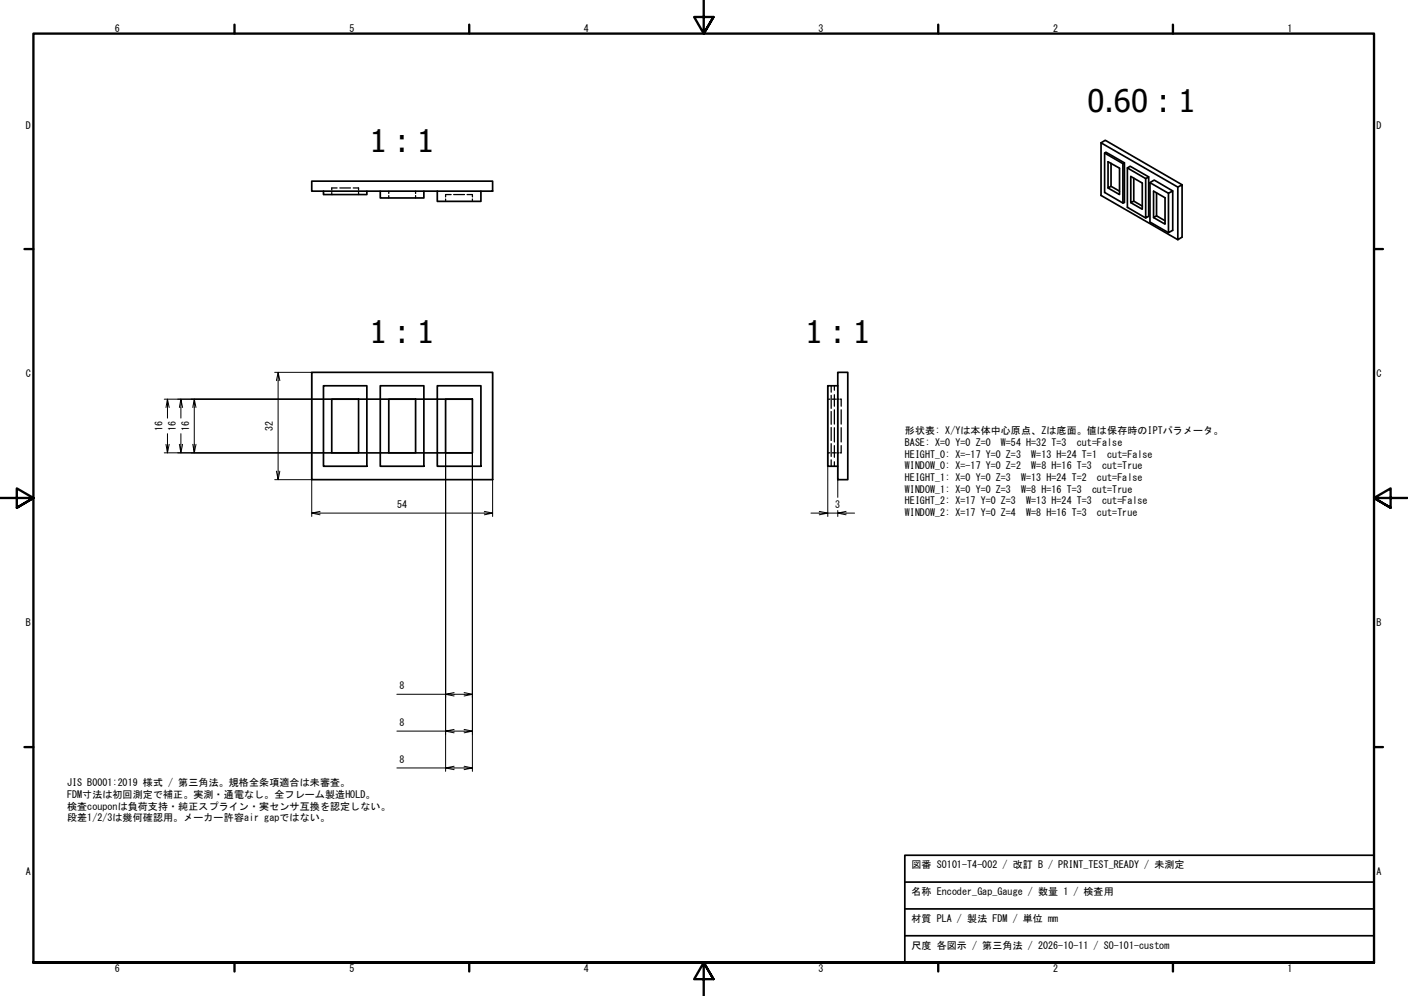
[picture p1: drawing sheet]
<svg xmlns="http://www.w3.org/2000/svg" width="420mm" height="297mm" viewBox="0 0 420 297" stroke-linecap="round" stroke-linejoin="round" font-family="sans-serif">
<!-- layer: Visible (ISO) -->
<g fill="none" stroke="#000" stroke-width=".51">
<path d="M93 54h54v3h-54zM96.5 57v1h13v-1M113.5 57v2h13v-2M130.5 57v3.1h13v-3.1M328.5 42.6l23 13.2 1.2-.7v15.6l-1.2 .8v-15.7M329.6 45.6l5.5 3.2 .4-.2v11.8l-.4 .2v-11.8M330.6 56.1l3.5 1.9v-7.8l-3.5-2v7.9l.9-.6 2.6 1.5M331.5 48.7v6.8M335.5 48.6l-5.5-3.2-.4 .2v11.8l5.5 3.2M336.4 50.1l5.5 3.2 .9-.5v11.7l-.9 .5v-11.7M338.3 53.1v6.9M342.8 52.8l-5.6-3.2-.8 .5v11.7l5.5 3.2"/>
<path d="M343.2 54.5l5.5 3.1 1.2-.7v11.8l-1.2 .7v-11.8M345.1 57.5v6.9M349.9 56.9l-5.5-3.2-1.2 .8v11.7l5.5 3.2M352.7 55.1l-22.9-13.3-1.3 .8v15.7l23 13.2M337.4 60.4l3.5 2v-7.8l-3.5-2v7.8l.9-.4 2.6 1.5M344.2 64.9l3.5 2v-7.9l-3.5-2v7.9l.9-.5 2.6 1.4M93 111h54v32.1h-54zM96.5 115h13v24.1h-13zM99 119h8v16.1h-8zM113.5 115h13v24.1h-13zM116 119h8v16.1h-8zM130.5 115h13v24.1h-13z"/>
<path d="M133 119h8v16.1h-8zM250 115h-3v24.1h3M250 111h3v32.1h-3z"/>
</g>
<!-- layer: Hidden (ISO) -->
<g fill="none" stroke="#000" stroke-width=".38">
<path d="M99 57.4v.6M100.6 56.1h-1.6v.6M101.4 56.1h3.2M105.4 56.1h1.6v.6M107 57.4v.6M116 57v.7M116 58.3v.7M124 57v.7M124 58.3v.7M133 59.4v.7M134.6 58h-1.6v.7M135.4 58h3.2"/>
<path d="M139.4 58h1.6v.7M141 59.4v.7M247 119h.6M248 115v2M248 117.9v3.9M248.3 119h1.1M249 115v1.4M249 117.7v3.4M249.7 119h.6M250.7 119h.3v2.1M247 135.1h.6M248 122.7v3.8"/>
<path d="M248 127.5v3.9M248 132.3v3.8M248 137.1v2M248.3 135.1h1.1M249 122.2v4.3M249 127.6v4.2M249 132.9v3.5M249 137.7v1.4M249.7 135.1h.6M251 132.9v2.2h-.3M251 122.2v4.3M251 127.6v4.2"/>
</g>
<!-- layer: Border (ISO) -->
<g fill="none" stroke="#000" stroke-width=".7">
<path d="M70 7.4v2.6M140 7.4v2.6M210 0v10l-2.9-4.9h5.8l-2.9 4.9 2.9-4.9M280 7.4v2.6M350 7.4v2.6M7.3 74.3h2.7M410 74.3h2.7M0 148.5h10l-5-2.8v5.7l5-2.9-5 2.9M420 148.5h-10l5-2.8v5.7l-5-2.9 5 2.9M7.3 222.8h2.7M410 222.8h2.7M10 287.1v-277.1h400v277.1h-400h400"/>
<path d="M70 287.1v2.6M140 287.1v2.6M212.9 292l-2.9-4.9 2.9 4.9h-5.8l2.9-4.9v9.9M280 287.1v2.6M350 287.1v2.6"/>
</g>
<!-- layer: Title (ISO) -->
<path d="M270 255.1h140v32h-140zM270 263.1h140M270 271.1h140M270 279.1h140" fill="none" stroke="#000" stroke-width=".51"/>
<!-- layer: Dimension (ISO) -->
<g fill="none" stroke="#000" stroke-width=".3">
<path d="M49 119h92M50 119l-.5 2.5M54 119l-.5 2.5M58 119l-.5 2.5M82 111h11v43M83 111l-.5 2.5M83.5 113.5l-.5-2.5v32.1l-.5-2.6M147 111v43M247 115v39M250 115v33.3M49 135.1h92v94.9M50 129.3v5.8l-.5-2.6"/>
<path d="M50.5 121.5l-.5-2.5v5.7M50.5 132.5l-.5 2.6M54 129.3v5.8l-.5-2.6M54.5 121.5l-.5-2.5v5.7M54.5 132.5l-.5 2.6M58.5 121.5l-.5-2.5v16.1l-.5-2.6M58.5 132.5l-.5 2.6M133 135.1v94.9M82 143.1h11M83.5 140.5l-.5 2.6M93 153l2.5 .5M95.5 152.5l-2.5 .5h54l-2.5 .5"/>
<path d="M144.5 152.5l2.5 .5M242 153h5l-2.5 .5M244.5 152.5l2.5 .5h3l2.5 .5M250 152.3v1.7M252.5 152.5l-2.5 .5h5M118.4 207.1h14.6l2.5 .5M118.4 218h14.6l2.5 .6M135.5 206.6l-2.5 .5h8l-2.5 .5M135.5 217.5l-2.5 .5h8l-2.5 .6M138.5 206.6l2.5 .5M138.5 217.5l2.5 .5M118.4 229h14.6l2.5 .5"/>
<path d="M135.5 228.5l-2.5 .5h8l-2.5 .5M138.5 228.5l2.5 .5"/>
</g>
<g font-size="9.3">
<text x="324.5" y="33.3">0.60 : 1</text>
<text x="110.4" y="45.3">1 : 1</text>
<text x="110.4" y="102.3">1 : 1</text>
<text x="240.4" y="102.3">1 : 1</text>
</g>
<g font-size="3">
<text x="34.2" y="9.6">6</text>
<text x="104.3" y="9.6">5</text>
<text x="174.2" y="9.6">4</text>
<text x="244.2" y="9.6">3</text>
<text x="314.3" y="9.6">2</text>
<text x="384.2" y="9.6">1</text>
<text x="7.7" y="38.3">D</text>
<text x="410.8" y="38.3">D</text>
<text x="7.7" y="112.6">C</text>
<text x="410.8" y="112.6">C</text>
<text x="48.5" y="128.6" transform="rotate(-90 48.5 128.6)">16</text>
<text x="52.5" y="128.6" transform="rotate(-90 52.5 128.6)">16</text>
<text x="56.5" y="128.6" transform="rotate(-90 56.5 128.6)">16</text>
<text x="81.4" y="128.6" transform="rotate(-90 81.4 128.6)">32</text>
<text x="270" y="129.5">形状表: X/Yは本体中心原点、Zは底面。値は保存時のIPTパラメータ。</text>
<text x="270" y="133">BASE: X=0 Y=0 Z=0</text>
<text x="270" y="136.4">HEIGHT_0: X=-17 Y=0 Z=3</text>
<text x="298.7" y="133">W=54 H=32 T=3</text>
<text x="307.7" y="136.4">W=13 H=24 T=1</text>
<text x="321.3" y="133">cut=False</text>
<text x="330.4" y="136.4">cut=False</text>
<text x="270" y="139.9">WINDOW_0: X=-17 Y=0 Z=2</text>
<text x="270" y="143.4">HEIGHT_1: X=0 Y=0 Z=3</text>
<text x="304.7" y="143.4">W=13 H=24 T=2</text>
<text x="307.7" y="139.9">W=8 H=16 T=3</text>
<text x="327.3" y="143.4">cut=False</text>
<text x="328.9" y="139.9">cut=True</text>
<text x="270" y="146.9">WINDOW_1: X=0 Y=0 Z=3</text>
<text x="304.7" y="146.9">W=8 H=16 T=3</text>
<text x="325.9" y="146.9">cut=True</text>
<text x="118.5" y="151.4">54</text>
<text x="249.2" y="151.4">3</text>
<text x="270" y="150.4">HEIGHT_2: X=17 Y=0 Z=3</text>
<text x="270" y="153.8">WINDOW_2: X=17 Y=0 Z=4</text>
<text x="306.3" y="150.4">W=13 H=24 T=3</text>
<text x="306.3" y="153.8">W=8 H=16 T=3</text>
<text x="327.3" y="153.8">cut=True</text>
<text x="328.9" y="150.4">cut=False</text>
<text x="7.7" y="186.8">B</text>
<text x="410.8" y="186.8">B</text>
<text x="119.3" y="205.5">8</text>
<text x="119.3" y="216.5">8</text>
<text x="119.3" y="227.4">8</text>
<text x="20" y="234.6">JIS B0001:2019 様式 / 第三角法。規格全条項適合は未審査。</text>
<text x="20" y="238">FDM寸法は初回測定で補正。実測・通電なし。全フレーム製造HOLD。</text>
<text x="20" y="241.5">検査couponは負荷支持・純正スプライン・実センサ互換を認定しない。</text>
<text x="20" y="245">段差1/2/3は幾何確認用。メーカー許容air gapではない。</text>
<text x="7.7" y="261">A</text>
<text x="272" y="259">図番 SO101-T4-002 / 改訂 B / PRINT_TEST_READY / 未測定</text>
<text x="410.8" y="261">A</text>
<text x="272" y="267">名称 Encoder_Gap_Gauge / 数量 1 / 検査用</text>
<text x="272" y="275">材質 PLA / 製法 FDM / 単位 mm</text>
<text x="272" y="283">尺度 各図示 / 第三角法 / 2026-10-11 / SO-101-custom</text>
<text x="34.2" y="289.7">6</text>
<text x="104.3" y="289.7">5</text>
<text x="174.2" y="289.7">4</text>
<text x="244.2" y="289.7">3</text>
<text x="314.3" y="289.7">2</text>
<text x="384.2" y="289.7">1</text>
</g>
</svg>
